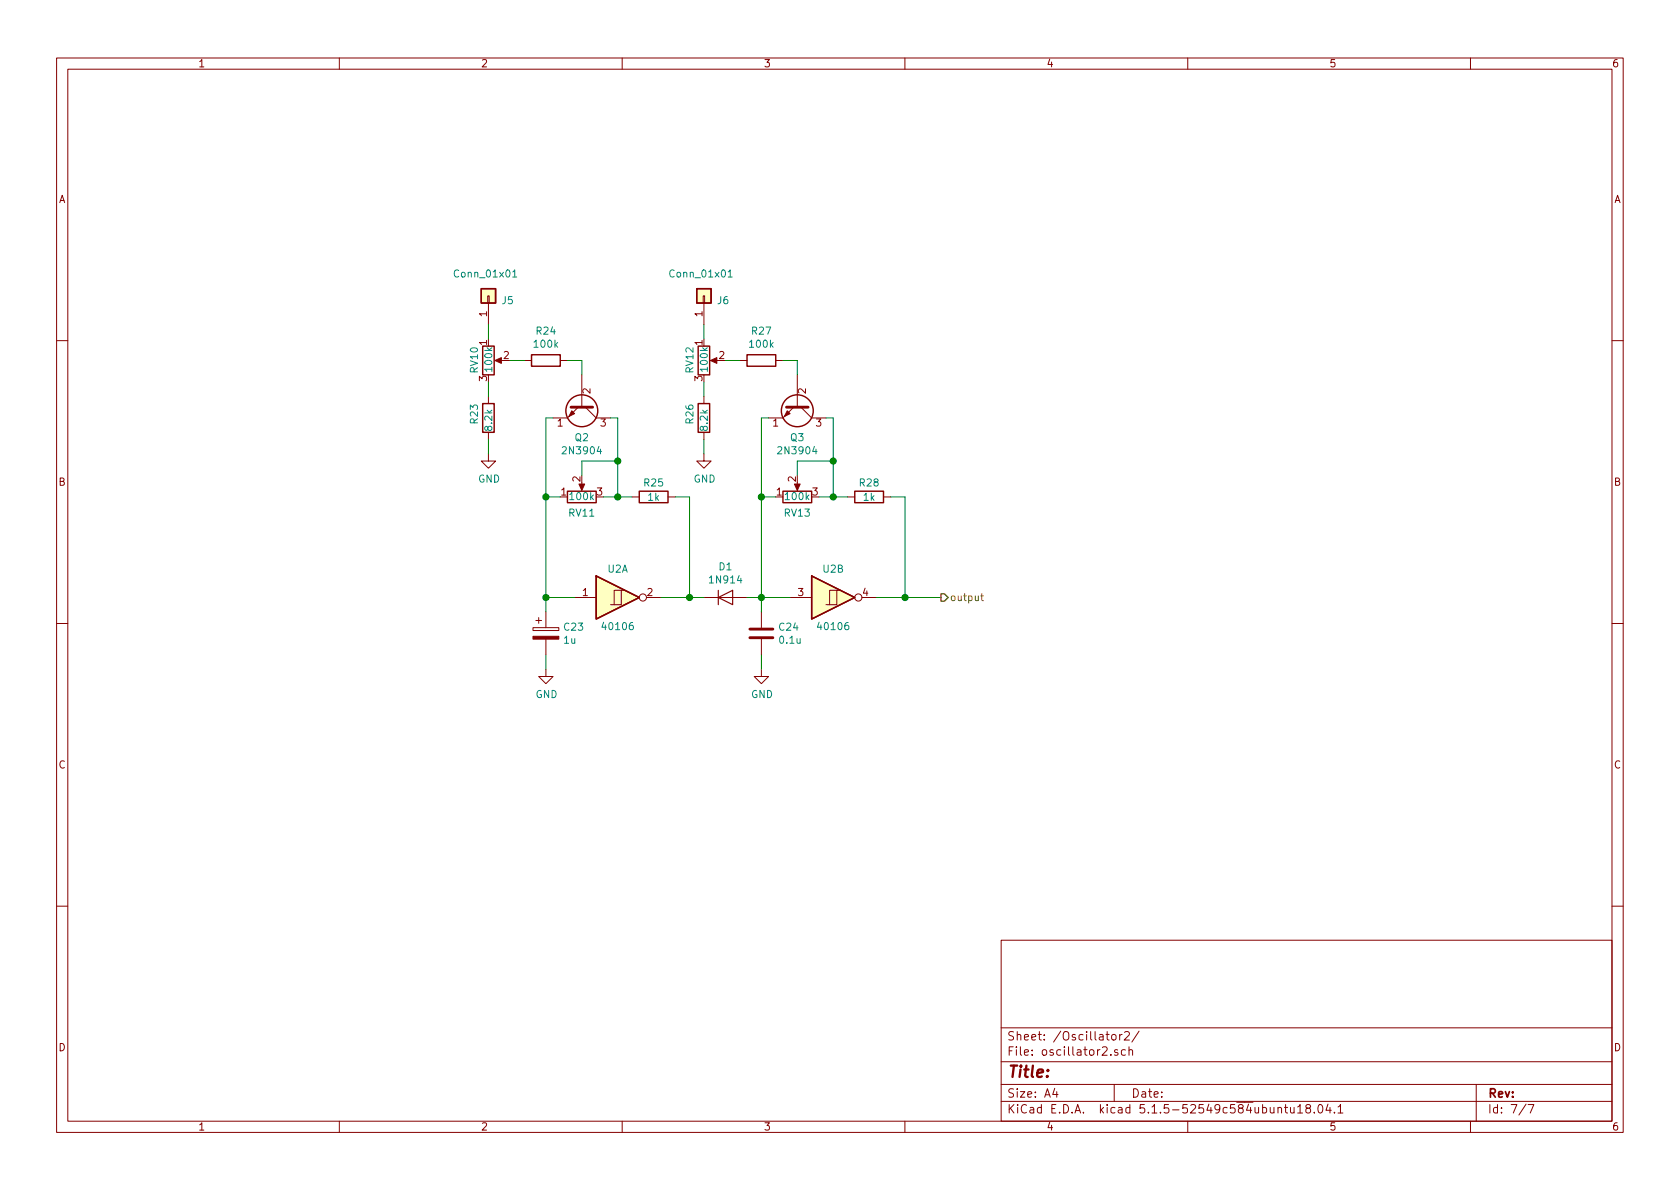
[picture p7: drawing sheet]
<svg xmlns="http://www.w3.org/2000/svg" width="297mm" height="210mm" viewBox="0 0 297 210" stroke-linecap="round" stroke-linejoin="round" font-family="sans-serif">
<g fill="none" stroke="#840000" stroke-width=".18">
<path d="M10 10.3h277v189.9h-277zM12 12.2h273v186.1h-273zM60 10.3v1.9M110 10.3v1.9M160 10.3v1.9M210 10.3v1.9M260 10.3v1.9M86.2 52.3h.3v1.3h-.3zM86.4 53.6v3.8M124.3 52.3h.3v1.3h-.3zM124.5 53.6v3.8M10 60.2h2"/>
<path d="M86.4 70.1v1.3M86.4 76.4v1.3M87.9 63.7h1M92.7 63.7h1.3M99.1 63.7h1.2M102.2 72l-1.9 1.9h-2.5M102.9 66.3v5.7M103.5 72l1.9 1.9h2.5M124.5 70.1v1.3M124.5 76.4v1.3M126 63.7h1M130.8 63.7h1.3"/>
<path d="M137.2 63.7h1.2M140.3 72l-1.9 1.9h-2.5M141 66.3v5.7M141.6 72l1.9 1.9h2.5M285 60.2h2M86.4 80.3v1.2h1.2l-1.2 1.3-1.3-1.3h1.3M102.9 85.3v1.1M111.8 87.9h1.2M118.1 87.9h1.3M124.5 80.3v1.2h1.2l-1.2 1.3-1.3-1.3h1.3M141 85.3v1.1M149.9 87.9h1.2"/>
<path d="M156.2 87.9h1.3M10 110.3h2M94.2 111h4.6v.5h-4.6zM94.7 109.7h1.1M95.2 109.2v1M96.5 118.4v1.2h1.3l-1.3 1.3-1.3-1.3h1.3M96.5 108.2v2.8M96.5 113v2.8M101.6 105.7h3.8M109.9 104.4h-1.3v2.5M110.5 104.4h-.6v2.5h-2M114.3 105.7h2.5"/>
<path d="M124.5 105.7h7.6M134.6 118.4v1.2h1.3l-1.3 1.3-1.3-1.3h1.3M134.6 108.2v2.8M134.6 113v2.8M139.7 105.7h3.8M148 104.4h-1.3v2.5M148.6 104.4h-.6v2.5h-2M152.4 105.7h2.5M285 110.3h2M10 160.2h2M177 166.3h108v32h-108zM285 160.2h2"/>
<path d="M60 198.3v1.9M110 198.3v1.9M160 198.3v1.9M177 194.8h108M177 191.8h108M177 187.8h108M177 181.8h108M186.5 192.5l-.4 1h1M186.8 193v1M196.4 186.5v.1M196.6 183.1l.2-.2 .5 .2v.7l-.2 .1-.5-.1zM197 191.8v3"/>
<path d="M197.6 185.7l-.3-.1-.2 .2v.2l.5 .2v.3h-.5M198 182.9v1M198.4 182.9l-.4 .3M198.8 182.6l.3-.2h.3l.3 .4-.9 1.1h.9M199 185.7l-.4-.1-.3 .3v.6l.3 .1 .4-.1M199.6 185.7l.2-.1 .4 .1 .1 .9M199.6 185.1v1.5M201.4 182.3l-1.3 2M210 198.3v1.9M226 196l.2-.2 .3 .1 .1 .9M227.1 195.8h.6M227.3 195.3v1.3l.4 .2"/>
<path d="M228.2 195.8v.9l.4 .1 .2-.1M228.8 195.8v1M229.4 195.8l.5-.5v1.5M229.4 196.8h.9M231.2 196l-.3-.2v-.3a.48 .48 0 0 1 .7-.1l.1 .2-.1 .3-.6 .1-.1 .3v.4l.3 .1 .4-.1 .1-.2v-.2l-.3-.3M232.4 196.7v.1M233.1 195.5l.3-.2a.8 .8 0 0 1 .5 .8 .8 .8 0 0 1-.5 .7l-.3-.1-.1-.4zM234.8 195.2l-.4 1.1h1M235.2 195.8v1M235.9 196.7v.1M236.6 195.8l.4-.5v1.5M236.6 196.8h.8"/>
<path d="M260 198.3v1.9M261 191.8v6.5M269.8 195.2l-1.2 2M270.2 195.3h1l-.6 1.5"/>
<circle cx="113.7" cy="105.7" r=".63"/>
<circle cx="151.8" cy="105.7" r=".63"/>
</g>
<g fill="#ffffc2" stroke="#ffffc2" stroke-width=".18">
<path d="M143.5 101.8l7.6 3.9-7.6 3.8z"/>
<path d="M85.1 51h2.5v2.6h-2.5z"/>
<path d="M123.2 51h2.5v2.6h-2.5z"/>
<path d="M105.4 101.8l7.6 3.9-7.6 3.8z"/>
</g>
<g fill="none" stroke="#840000" stroke-width=".25">
<path d="M85.1 51h2.5v2.6h-2.5zM123.2 51h2.5v2.6h-2.5zM85.3 71.4h2.1v5h-2.1zM85.3 61.2h2.1v5.1h-2.1zM94 62.7h5.1v2.1h-5.1zM123.4 61.2h2.1v5.1h-2.1zM123.4 71.4h2.1v5h-2.1zM132.1 62.7h5.1v2.1h-5.1zM100.3 86.9h5.1v2h-5.1zM113 86.9h5.1v2h-5.1zM138.4 86.9h5.1v2h-5.1zM151.1 86.9h5.1v2h-5.1z"/>
<path d="M105.4 101.8l7.6 3.9-7.6 3.8zM143.5 101.8l7.6 3.9-7.6 3.8z"/>
<circle cx="102.9" cy="72.6" r="2.82"/>
<circle cx="141" cy="72.6" r="2.82"/>
</g>
<g fill="#840000" stroke="#840000" stroke-width=".18">
<path d="M94.2 112.5h4.6v.5h-4.6z"/>
<path d="M101.1 72.6l.5 .5-1 .6z"/>
<path d="M139.2 72.6l.5 .5-1 .6z"/>
<path d="M140.5 85.6h1l-.5 1.1z"/>
<path d="M125.6 63.7l1.1-.5v1.1z"/>
<path d="M102.4 85.6h1l-.5 1.1z"/>
<path d="M87.5 63.7l1.1-.5v1.1z"/>
</g>
<path d="M127 105.7l2.5-1.3v2.5zM127 104.4v2.5" fill="none" stroke="#840000" stroke-width=".2"/>
<path d="M101 72h3.8M139.1 72h3.8M132.6 112.8h4.1M132.6 111.2h4.1" fill="none" stroke="#840000" stroke-width=".51"/>
<path d="M90.7 48.1l.3-.4v1.3M90.7 49h.7M128.8 48.1l.3-.4v1.3M128.8 49h.7" fill="none" stroke="#008484" stroke-width=".18"/>
<g fill="none" stroke="#008400" stroke-width=".18">
<path d="M86.4 57.4v2.5M124.5 57.4v2.5M86.4 67.6v2.5M86.4 77.7v2.6M90.2 63.7h2.5M97.8 73.9h-1.3v34.3M100.3 63.7h2.6v2.6M107.9 73.9h1.3v14M124.5 67.6v2.5M124.5 77.7v2.6M128.3 63.7h2.5M135.9 73.9h-1.3v34.3"/>
<path d="M138.4 63.7h2.6v2.6M146 73.9h1.3v14M96.5 87.9h2.6M106.7 87.9h5.1M109.2 81.5h-6.3v2.6M119.4 87.9h2.5v17.8M134.6 87.9h2.6M144.8 87.9h5.1M147.3 81.5h-6.3v2.6M157.5 87.9h2.5v17.8M96.5 105.7h5.1M96.5 115.8v2.6"/>
<path d="M116.8 105.7h7.7M132.1 105.7h7.6M134.6 115.8v2.6M154.9 105.7h11.5"/>
</g>
<path d="M173.4 105.4h.5M173.6 104.9v1.1l.3 .2" fill="none" stroke="#848400" stroke-width=".18"/>
<path d="M166.4 105h.6l.6 .7-.6 .6h-.6z" fill="none" stroke="#848400" stroke-width=".25"/>
<g fill="#008400" stroke="#008400" stroke-width=".25">
<circle cx="147.3" cy="81.5" r=".51"/>
<circle cx="134.6" cy="87.9" r=".51"/>
<circle cx="96.5" cy="87.9" r=".51"/>
<circle cx="109.2" cy="81.5" r=".51"/>
<circle cx="160" cy="105.7" r=".51"/>
<circle cx="147.3" cy="87.9" r=".51"/>
<circle cx="134.6" cy="105.7" r=".51"/>
<circle cx="121.9" cy="105.7" r=".51"/>
<circle cx="109.2" cy="87.9" r=".51"/>
<circle cx="96.5" cy="105.7" r=".51"/>
</g>
<text font-size="2.8" fill="#840000" x="178" y="190.5">Title:</text>
<g font-size="2.1" fill="#840000">
<text x="178" y="184">Sheet: /Oscillator2/</text>
<text x="178" y="186.7">File: oscillator2.sch</text>
<text x="178" y="196.9">KiCad E.D.A. kicad 5.1.5-52549c584ubuntu18.04.1</text>
<text x="178" y="194.1">Size: A4</text>
<text x="200" y="194.1">Date:</text>
<text x="263" y="194.1">Rev:</text>
<text x="263" y="196.9">Id: 7/7</text>
</g>
<g font-size="1.8" fill="#840000">
<text x="35" y="11.9">1</text>
<text x="85" y="11.9">2</text>
<text x="135" y="11.9">3</text>
<text x="185" y="11.9">4</text>
<text x="235" y="11.9">5</text>
<text x="285" y="11.9">6</text>
<text x="10.4" y="35.9">A</text>
<text x="285.4" y="35.9">A</text>
<text x="86.1" y="56" transform="rotate(-90 86.1 56)">1</text>
<text x="124.2" y="56" transform="rotate(-90 124.2 56)">1</text>
<text x="86.1" y="61.1" transform="rotate(-90 86.1 61.1)">1</text>
<text x="89.1" y="63.5">2</text>
<text x="124.2" y="61.1" transform="rotate(-90 124.2 61.1)">1</text>
<text x="127.2" y="63.5">2</text>
<text x="86.1" y="67.4" transform="rotate(-90 86.1 67.4)">3</text>
<text x="104.4" y="69.6" transform="rotate(-90 104.4 69.6)">2</text>
<text x="124.2" y="67.4" transform="rotate(-90 124.2 67.4)">3</text>
<text x="142.5" y="69.6" transform="rotate(-90 142.5 69.6)">2</text>
<text x="98.6" y="75.4">1</text>
<text x="106.2" y="75.4">3</text>
<text x="136.7" y="75.4">1</text>
<text x="144.3" y="75.4">3</text>
<text x="10.4" y="85.9">B</text>
<text x="99.2" y="87.6">1</text>
<text x="102.6" y="85.2" transform="rotate(-90 102.6 85.2)">2</text>
<text x="105.6" y="87.6">3</text>
<text x="137.3" y="87.6">1</text>
<text x="140.7" y="85.2" transform="rotate(-90 140.7 85.2)">2</text>
<text x="143.7" y="87.6">3</text>
<text x="285.4" y="85.9">B</text>
<text x="103" y="105.4">1</text>
<text x="114.5" y="105.4">2</text>
<text x="141.1" y="105.4">3</text>
<text x="152.6" y="105.4">4</text>
<text x="10.4" y="135.9">C</text>
<text x="285.4" y="135.9">C</text>
<text x="10.4" y="185.9">D</text>
<text x="285.4" y="185.9">D</text>
<text x="35" y="199.9">1</text>
<text x="85" y="199.9">2</text>
<text x="135" y="199.9">3</text>
<text x="185" y="199.9">4</text>
<text x="235" y="199.9">5</text>
<text x="285" y="199.9">6</text>
</g>
<g font-size="1.8" fill="#008484">
<text x="80.6" y="49.1">Conn_01x01</text>
<text x="88.8" y="53.8">J5</text>
<text x="118.7" y="49.1">Conn_01x01</text>
<text x="126.9" y="53.8">J6</text>
<text x="94.9" y="59.2">R24</text>
<text x="133" y="59.2">R27</text>
<text x="84.5" y="65.9" transform="rotate(-90 84.5 65.9)">RV10</text>
<text x="87" y="65.6" transform="rotate(-90 87 65.6)">100k</text>
<text x="94.6" y="61.5">100k</text>
<text x="122.6" y="65.9" transform="rotate(-90 122.6 65.9)">RV12</text>
<text x="125.1" y="65.6" transform="rotate(-90 125.1 65.6)">100k</text>
<text x="132.7" y="61.5">100k</text>
<text x="84.5" y="74.9" transform="rotate(-90 84.5 74.9)">R23</text>
<text x="87" y="76.1" transform="rotate(-90 87 76.1)">8.2k</text>
<text x="122.6" y="74.9" transform="rotate(-90 122.6 74.9)">R26</text>
<text x="125.1" y="76.1" transform="rotate(-90 125.1 76.1)">8.2k</text>
<text x="99.8" y="80.3">2N3904</text>
<text x="101.7" y="78">Q2</text>
<text x="137.9" y="80.3">2N3904</text>
<text x="139.8" y="78">Q3</text>
<text x="84.5" y="85.3">GND</text>
<text x="100.9" y="88.4">100k</text>
<text x="113.9" y="86">R25</text>
<text x="114.6" y="88.6">1k</text>
<text x="122.6" y="85.3">GND</text>
<text x="139" y="88.4">100k</text>
<text x="152" y="86">R28</text>
<text x="152.7" y="88.6">1k</text>
<text x="100.7" y="91.4">RV11</text>
<text x="138.8" y="91.4">RV13</text>
<text x="107.5" y="101.3">U2A</text>
<text x="127.2" y="100.9">D1</text>
<text x="145.6" y="101.3">U2B</text>
<text x="125.7" y="103.2">1N914</text>
<text x="99.7" y="113.8">1u</text>
<text x="99.8" y="111.5">C23</text>
<text x="106.8" y="111.4">40106</text>
<text x="137.8" y="111.5">C24</text>
<text x="137.9" y="113.8">0.1u</text>
<text x="144.9" y="111.4">40106</text>
<text x="94.7" y="123.4">GND</text>
<text x="132.8" y="123.4">GND</text>
</g>
<text font-size="1.8" fill="#848400" x="167.9" y="106.3">output</text>
</svg>
